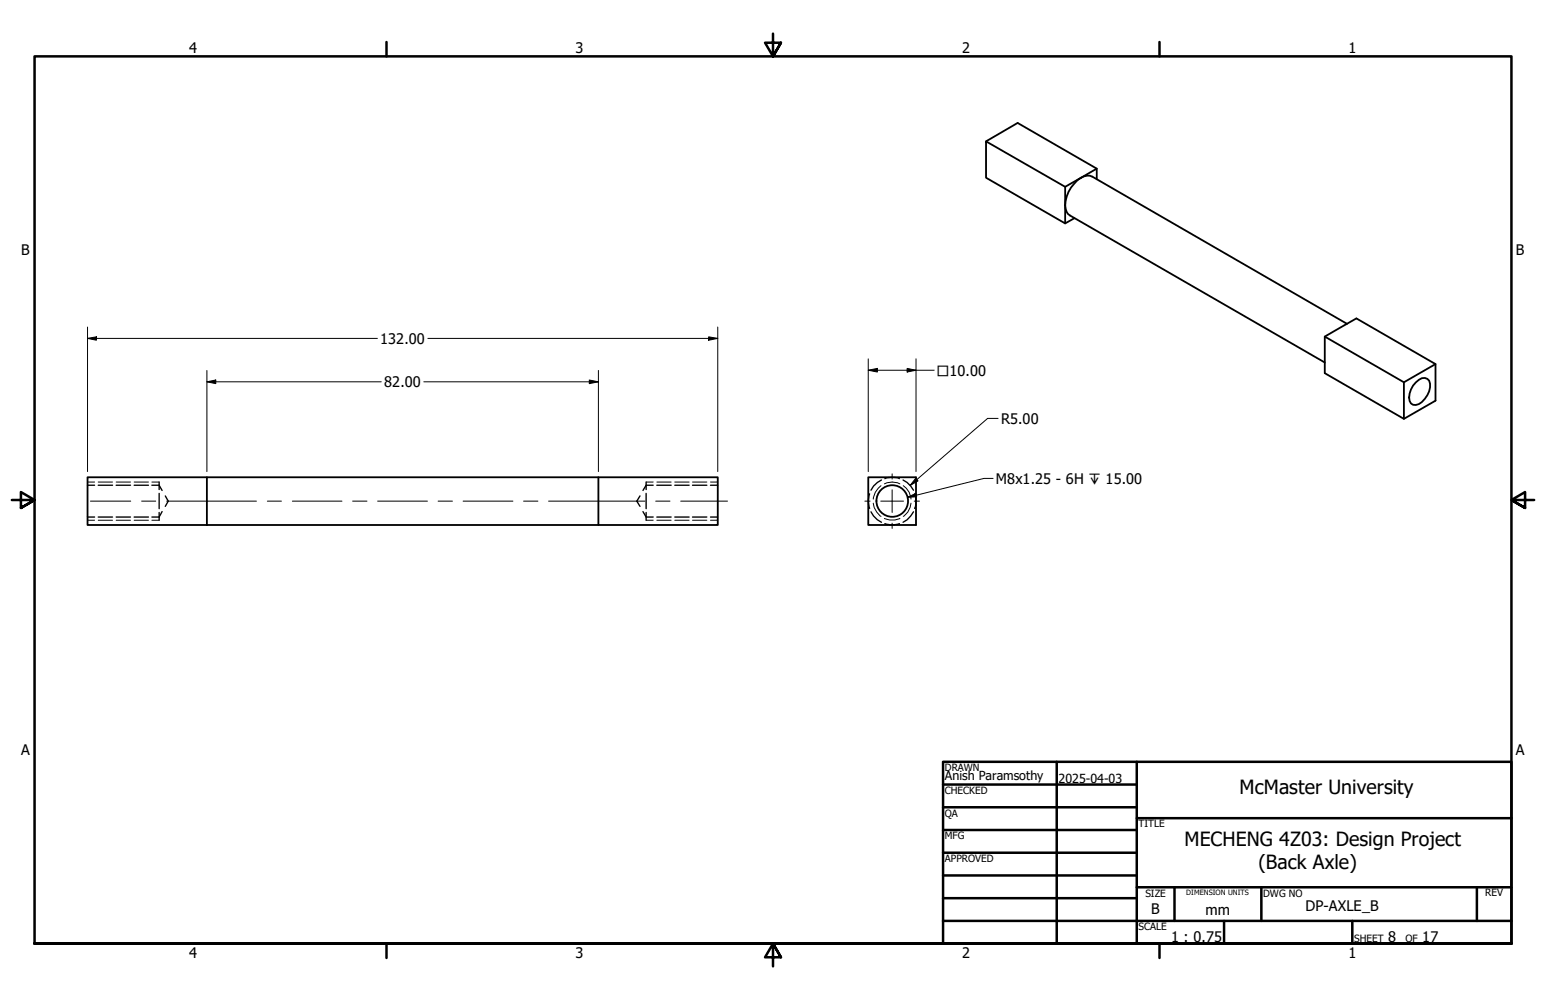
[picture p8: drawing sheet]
<svg xmlns="http://www.w3.org/2000/svg" width="432mm" height="279mm" viewBox="0 0 432 279" stroke-linecap="round" stroke-linejoin="round" font-family="sans-serif">
<!-- layer: Hidden (ANSI) -->
<g fill="none" stroke="#000" stroke-width=".38">
<path d="M24.4 135.6h2M27.4 135.6h4M32.4 135.6h4M37.5 135.6h4M42.4 135.6h2l.9 1.4M44.4 134.7v2.1M44.4 137.9v4.2M46.2 138.6l.8 1.4-.8 1.5M178.8 138.6l-.9 1.4 .9 1.5M180.5 134.7v2.1M180.5 137.9v4.2M182.4 135.6h-1.9l-.9 1.4"/>
<path d="M183.5 135.6h4M188.5 135.6h4M193.4 135.6h4M198.4 135.6h2.1M242.9 138a5.6 5.6 0 0 0 0 4M246.2 134.1l-1.2 .7-1 1-.7 1.2M247.1 133.7a5.6 5.6 0 0 1 4.1 0M252.2 134.1l1.2 .7 1.7 2.2M255.5 138a5.6 5.6 0 0 1 0 4M24.4 144.5h2M27.4 144.5h4M32.4 144.5h4"/>
<path d="M37.5 144.5h4M44.4 143.2v2.2M45.3 142.9l-.9 1.6h-2M179.6 142.9l.9 1.6h1.9M180.5 143.2v2.2M183.5 144.5h4M188.5 144.5h4M193.4 144.5h4M198.4 144.5h2.1M243.3 143l.7 1.1 1 1.1 1.2 .7M247.1 146.3a5.6 5.6 0 0 0 4.1 0M255.1 143l-1.7 2.2-1.2 .7"/>
</g>
<!-- layer: Hidden Narrow (ANSI) -->
<g fill="none" stroke="#000" stroke-width=".28">
<path d="M24.4 134.7h2M27.4 134.7h4M32.4 134.7h4M37.5 134.7h4M42.4 134.7h2M180.5 134.7h1.9M183.5 134.7h4M188.5 134.7h4M193.4 134.7h4M198.4 134.7h2.1M246.1 135.7a5.3 5.3 0 0 0-2.2 3.7M247 135.2a4.8 4.8 0 0 1 4.3 0"/>
<path d="M252.3 135.7a4.8 4.8 0 0 1 2.1 3.7M24.4 145.4h2M27.4 145.4h4M32.4 145.4h4M37.5 145.4h4M42.4 145.4h2M180.5 145.4h1.9M183.5 145.4h4M188.5 145.4h4M193.4 145.4h4M198.4 145.4h2.1M243.9 140.6a5.3 5.3 0 0 0 2.2 3.7"/>
<path d="M247 144.8a5 5 0 0 0 4.3 0M254.4 140.6a4.7 4.7 0 0 1-2.1 3.7"/>
</g>
<!-- layer: Visible (ANSI) -->
<g fill="none" stroke="#000" stroke-width=".51">
<path d="M275.4 39.5l8.8-5.1 22.1 12.7v3M297.5 57.3a3.2 3.2 0 0 0 1.3 2.9l71.2 41.1M297.5 57.3v5.1l2.6-1.4M297.5 52.2l-22.1-12.7v10.2l22.1 12.7M301.9 49.7a3.2 3.2 0 0 1 3.2-.4l71.1 41.2M301.9 49.7a9.7 9.7 0 0 0-4.4 7.6M301.9 49.7l-4.4 2.5v5.1M306.3 47.1l-4.4 2.6M370 94l22.1 12.8v10.2l-22.1-12.7v-10.3l8.8-5 22.1 12.7v10.3l-8.8 5M395.4 106.9a2.33 2.33 0 0 1 3.8-.5 5.7 5.7 0 0 1-3.8 6.8 1.71 1.71 0 0 1-1.8-2.1 6.3 6.3 0 0 1 1.8-4.2zM400.9 101.7l-8.8 5.1M24.4 133.3h33.4v13.4h-33.4z"/>
<path d="M57.8 133.3h142.7v13.4h-142.7M167.1 133.3v13.4M242.5 133.3h13.3v13.4h-13.3z"/>
<circle cx="249.2" cy="140" r="4.4"/>
</g>
<!-- layer: Border (ANSI) -->
<g fill="none" stroke="#000" stroke-width=".7">
<path d="M107.9 11.7v4M215.9 9.4v6.3l-2.2-3.8h4.4l-2.2 3.8 2.2-3.8M323.8 11.7v4M3.3 139.7h6.4l-3.9-2.2v4.4l3.9-2.2-3.9 2.2M428.5 139.7h-6.4l3.9-2.2v4.4l-3.9-2.2 3.9 2.2M263.4 212.9h158.7v50.8h-158.7zM263.4 219.2h54.1M295.1 212.9v50.8M317.5 212.9v50.8M263.4 225.6h54.1M263.4 231.9h54.1M263.4 238.3h54.1"/>
<path d="M317.5 228.6h104.6M263.4 244.6h54.1M263.4 251h54.1M263.4 257.3h158.7M317.5 247.9h104.6M328 247.9v9.4M341.9 257.3v6.4M352.3 247.9v9.4M377.7 257.3v6.4M412.5 247.9v9.4M9.7 263.7v-248h412.4v248h-412.4h412.4M107.9 263.7v4"/>
<path d="M218.1 267.5l-2.2-3.8 2.2 3.8h-4.4l2.2-3.8v6.3M323.8 263.7v4"/>
</g>
<!-- layer: Dimension (ANSI) -->
<g fill="none" stroke="#000" stroke-width=".28">
<path d="M24.4 94.6l2.5-.5v1zM24.4 94.6h81M24.4 91.4v40.4M119.5 94.6h81M197.9 94.1l2.6 .5-2.6 .5zM200.5 91.4v40.4M57.8 106.7l2.5-.5v1zM57.8 106.7h48.7M57.8 103.5v28.3M118.4 106.7h48.7M164.6 106.2l2.5 .5-2.5 .5zM167.1 103.5v28.3"/>
<path d="M242.5 103.4l2.5-.5v1zM242.5 103.4h18.4M242.5 100.3v31.5M253.4 102.9l2.4 .5-2.4 .5zM255.8 100.3v31.5M278.8 116.9h-3l-21.6 18.7M255.8 133.6l.6 .8-2.2 1.2z"/>
</g>
<path d="M24.4 94.6l2.5-.5v1zM197.9 94.1l2.6 .5-2.6 .5zM57.8 106.7l2.5-.5v1zM164.6 106.2l2.5 .5-2.5 .5zM242.5 103.4l2.5-.5v1zM253.4 102.9l2.4 .5-2.4 .5zM255.8 133.6l.6 .8-2.2 1.2z" fill="#000"/>
<!-- layer: Symbol (ANSI) -->
<path d="M253.5 138.9l2.3-1 .2 .9zM277.4 133.7h-2.6l-21.3 5.2" fill="none" stroke="#000" stroke-width=".28"/>
<path d="M253.5 138.9l2.3-1 .2 .9z" fill="#000"/>
<!-- layer: Center Mark (ANSI) -->
<path d="M249.2 132.4v1.5M249.2 136.8v6.4M241.6 140h1.4M246 140h6.3M249.2 146.2v1.4M255.3 140h1.5" fill="none" stroke="#000" stroke-width=".28"/>
<!-- layer: Centerline (ANSI) -->
<g fill="none" stroke="#000" stroke-width=".28">
<path d="M25.3 140h11.2M39.6 140h3.9M46.5 140h25.1M74.7 140h3.9M81.7 140h13.8M98.5 140h4M105.5 140h13.9M122.4 140h4M129.3 140h14M146.2 140h4M153.2 140h26.9M183.1 140h4"/>
<path d="M190.1 140h13.1"/>
</g>
<g font-size="5.5">
<text x="346.2" y="221.9">McMaster University</text>
<text x="330.8" y="236.3">MECHENG 4Z03: Design Project</text>
<text x="351.5" y="242.9">(Back Axle)</text>
</g>
<g font-size="4.1">
<text x="52.8" y="14.7">4</text>
<text x="160.8" y="14.7">3</text>
<text x="268.7" y="14.7">2</text>
<text x="376.7" y="14.7">1</text>
<text x="5.9" y="71.4">B</text>
<text x="423.4" y="71.4">B</text>
<text x="106.2" y="96.1">132.00</text>
<text x="107.3" y="108.1">82.00</text>
<text x="279.6" y="118.4">R5.00</text>
<text x="278.1" y="135.2">M8x1.25 - 6H ↧ 15.00</text>
<text x="5.9" y="211.1">A</text>
<text x="423.4" y="211.1">A</text>
<text x="321.6" y="255.4">B</text>
<text x="336.7" y="255.5">mm</text>
<text x="364.6" y="254.4">DP-AXLE_B</text>
<text x="327.1" y="263.1">1 : 0.75</text>
<text x="387.7" y="263.1">8</text>
<text x="397.3" y="263.1">17</text>
<text x="52.8" y="267.7">4</text>
<text x="160.8" y="267.7">3</text>
<text x="268.7" y="267.7">2</text>
<text x="376.7" y="267.7">1</text>
</g>
<text font-size="3.9" x="261.7" y="105">□10.00</text>
<g font-size="3.5">
<text x="263.9" y="218">Anish Paramsothy</text>
<text x="295.7" y="218.6">2025-04-03</text>
</g>
<g font-size="2.8">
<text x="263.9" y="215.4">DRAWN</text>
<text x="263.9" y="221.8">CHECKED</text>
<text x="263.9" y="228.2">QA</text>
<text x="318" y="231.1">TITLE</text>
<text x="263.9" y="234.5">MFG</text>
<text x="263.9" y="240.9">APPROVED</text>
<text x="319.9" y="250.5">SIZE</text>
<text x="352.8" y="250.5">DWG NO</text>
<text x="414.8" y="250.4">REV</text>
<text x="318" y="259.9">SCALE</text>
<text x="378.2" y="263.1">SHEET</text>
<text x="392.6" y="263.1">OF</text>
</g>
<text font-size="2" x="331.3" y="249.9">DIMENSION UNITS</text>
</svg>
